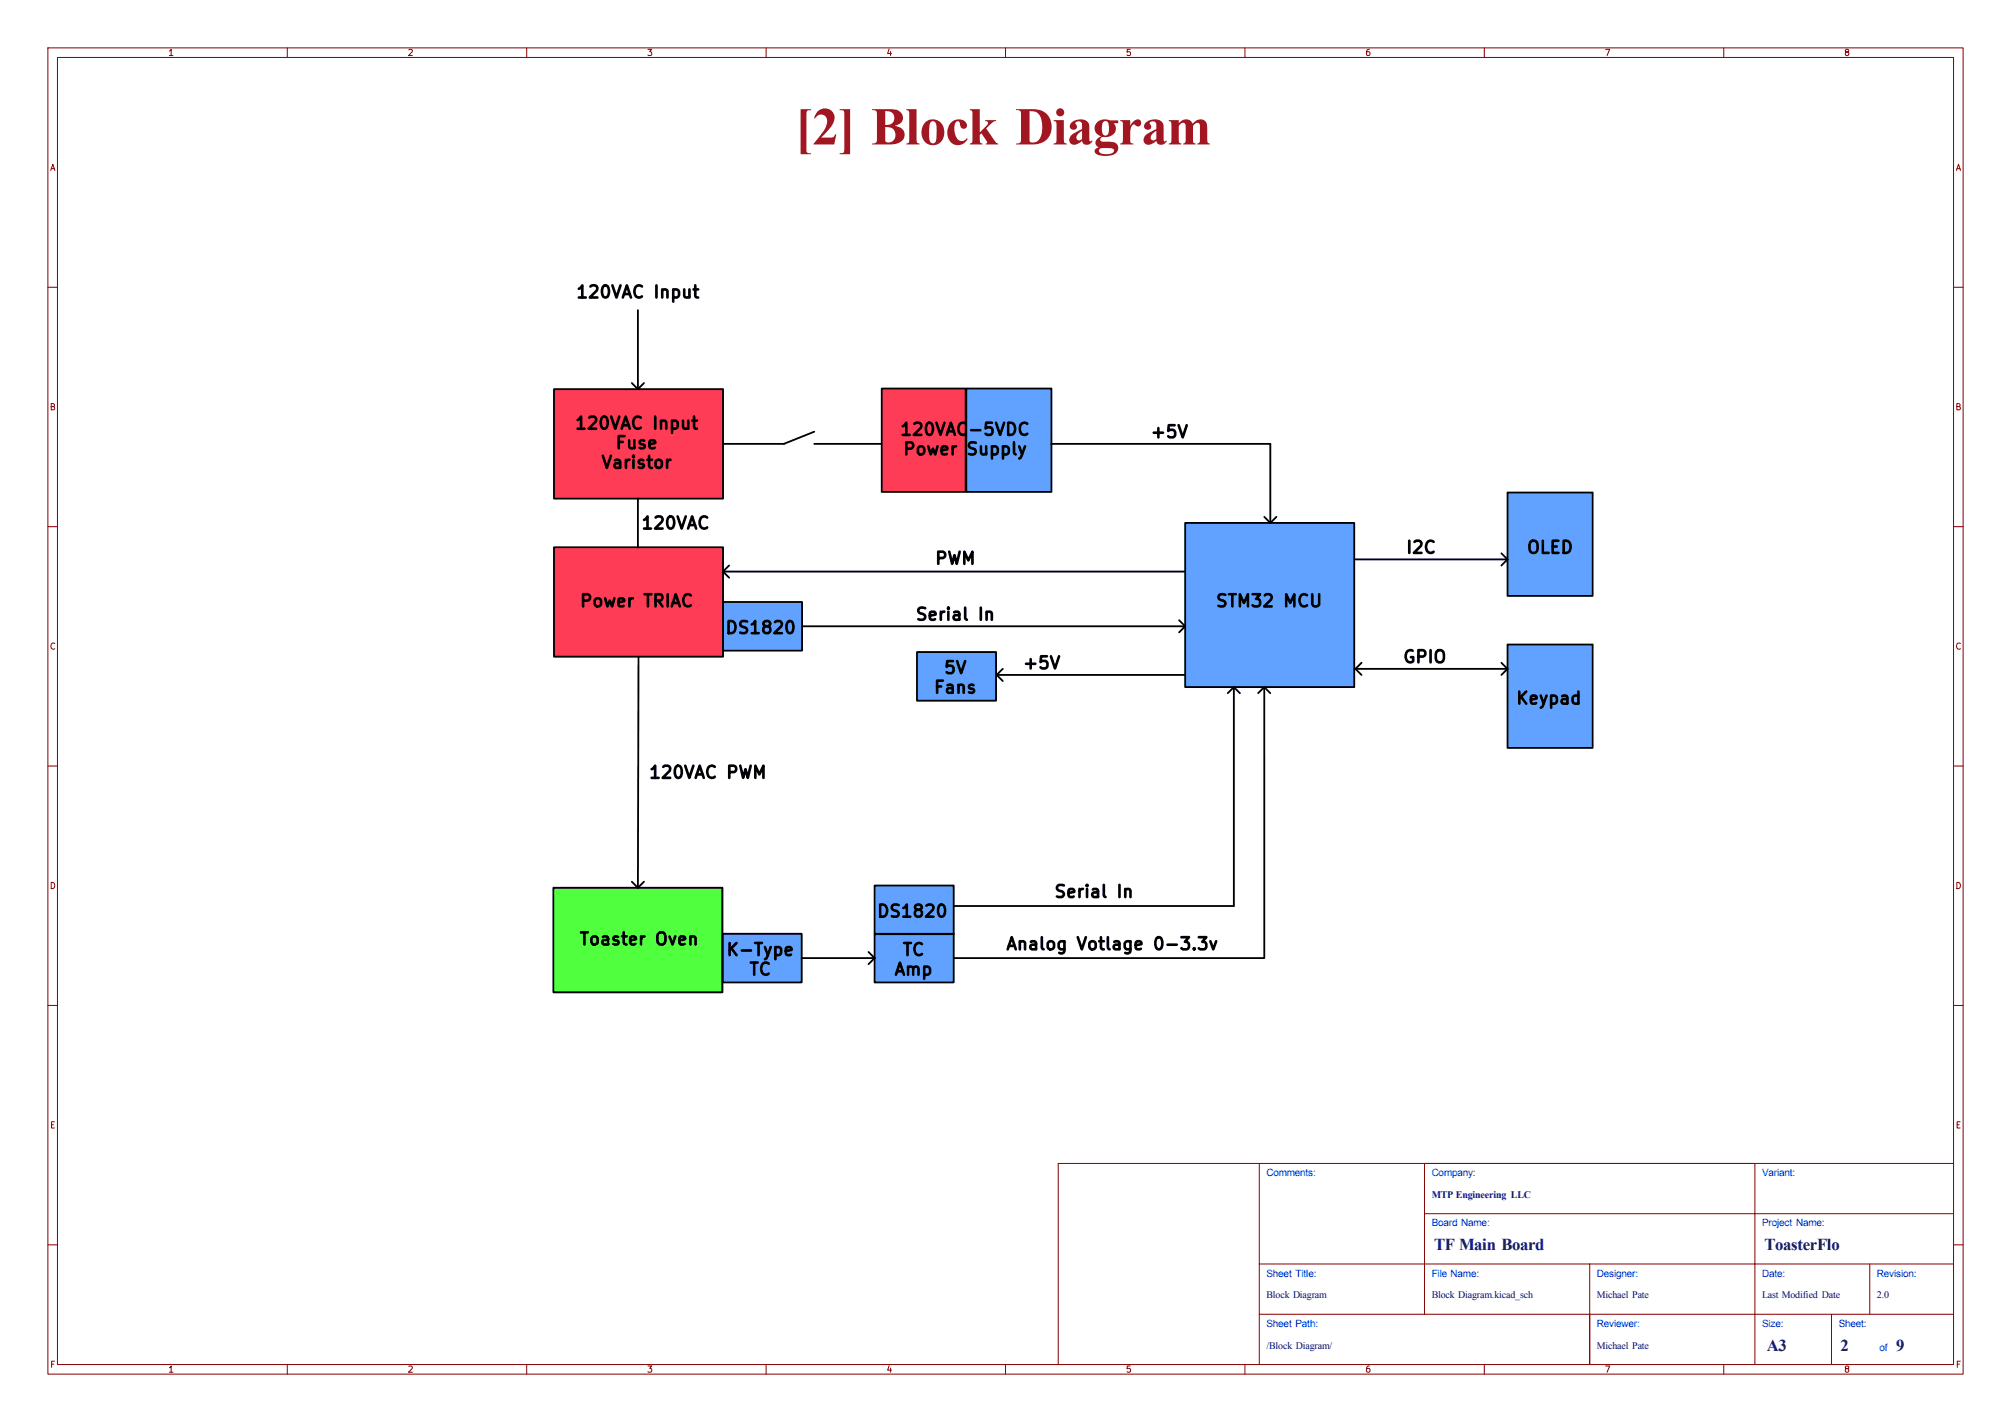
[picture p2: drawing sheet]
<svg xmlns="http://www.w3.org/2000/svg" width="420mm" height="297mm" viewBox="0 0 420 297" stroke-linecap="round" stroke-linejoin="round" font-family="sans-serif">
<g fill="none" stroke="#840000" stroke-width=".21">
<path d="M10 10h400v277h-400zM12 12h396v273h-396zM60 10v2M110 10v2M160 10v2M210 10v2M260 10v2M310 10v2M360 10v2M10 60h2M408 60h2M10 110h2"/>
<path d="M408 110h2M10 160h2M408 160h2M10 210h2M408 210h2M263 243v42M297.5 253.5h110.5M297.5 243v31.5M366.5 243v42M408 243h-187v42M10 260h2M263 274.5h145"/>
<path d="M263 264h145M332 264v21M382.5 274.5v10.5M390.5 264v10.5M408 260h2M60 285v2M110 285v2M160 285v2M210 285v2M260 285v2M310 285v2M360 285v2"/>
</g>
<path d="M150.9 195h16.5v10.2h-16.5z" fill="#61a1ff"/>
<path d="M115.6 185.4h35.3v21.9h-35.3z" fill="#50ff3d"/>
<path d="M201.8 81.2h17.8v21.5h-17.8z" fill="#61a1ff"/>
<path d="M115.7 114.3h35.3v22.9h-35.3z" fill="#ff3c56"/>
<g fill="#61a1ff">
<path d="M151 125.7h16.5v10.2h-16.5z"/>
<path d="M247.5 109.2h35.3v34.3h-35.3z"/>
<path d="M314.8 134.6h17.8v21.6h-17.8z"/>
<path d="M314.8 102.9h17.8v21.6h-17.8z"/>
<path d="M191.5 136.2h16.5v10.1h-16.5z"/>
<path d="M182.7 195h16.5v10.2h-16.5z"/>
<path d="M182.7 185h16.5v10.1h-16.5z"/>
</g>
<g fill="#ff3c56">
<path d="M184.1 81.2h17.6v21.5h-17.6z"/>
<path d="M115.7 81.3h35.3v22.8h-35.3z"/>
</g>
<g fill="none" stroke="#000" stroke-width=".38">
<path d="M133.2 64.8v16.5M115.7 81.3h35.3v22.8h-35.3zM132 80l1.2 1.3M134.5 80l-1.3 1.3M170.1 90.2l-6.4 2.5h-12.7M170.1 92.7h13.9M184.1 81.2h17.6v21.5h-17.6zM201.8 81.2h17.8v21.5h-17.8zM219.6 92.7h45.7v16.5M115.7 114.3h35.3v22.9h-35.3zM133.2 104.1v10.2M151 119.4h96.5"/>
<path d="M151 119.4l1.3 1.3M152.3 118.1l-1.3 1.3M247.5 109.2h35.3v34.3h-35.3zM264 108l1.3 1.2M266.6 108l-1.3 1.2M283.1 116.8h31.7M313.6 115.6l1.2 1.2M314.8 102.9h17.8v21.6h-17.8zM314.8 116.8l-1.2 1.3M133.3 137.2l-.1 48.2M151 125.7h16.5v10.2h-16.5zM167.5 130.8h80"/>
<path d="M191.5 136.2h16.5v10.1h-16.5zM209.4 139.7l-1.2 1.3M246.3 129.5l1.2 1.3M247.5 130.8l-1.2 1.3M283.1 139.7h31.7M283.1 139.7l1.3 1.3M284.4 138.4l-1.3 1.3M313.6 138.4l1.2 1.3M314.8 134.6h17.8v21.6h-17.8zM314.8 139.7l-1.2 1.3M208.2 141l1.2 1.2M208.2 141h39.3"/>
<path d="M257.7 143.5v45.7h-58.4M257.7 143.5l1.3 1.3M257.7 143.5l-1.3 1.3M264 143.5v56.5M264 143.5l1.3 1.3M264 143.5l-1.2 1.3M115.6 185.4h35.3v21.9h-35.3zM132 184.2l1.2 1.2M134.5 184.2l-1.3 1.2M150.9 195h16.5v10.2h-16.5zM181.4 198.8l1.3 1.3M182.7 185h16.5v10.1h-16.5z"/>
<path d="M182.7 195h16.5v10.2h-16.5zM167.4 200.1h15.3M182.7 200.1l-1.3 1.3M199.2 200.1h64.8"/>
</g>
<text font-size="11.1" fill="#a21622" x="166" y="30.2">[2] Block Diagram</text>
<g font-size="3.5" fill="#00007f">
<text x="299.5" y="261.1">TF Main Board</text>
<text x="368.5" y="261.1">ToasterFlo</text>
<text x="369" y="282.1">A3</text>
<text x="384.4" y="282.1">2</text>
<text x="396" y="282.1">9</text>
</g>
<g font-size="2.5">
<text x="120.1" y="62.9">120VAC Input</text>
<text x="119.9" y="90.3">120VAC Input</text>
<text x="128.4" y="94.4">Fuse</text>
<text x="187.8" y="91.6">120VAC-5VDC</text>
<text x="188.4" y="95.7">Power Supply</text>
<text x="240.1" y="92.1">+5V</text>
<text x="125.4" y="98.5">Varistor</text>
<text x="133.8" y="111.2">120VAC</text>
<text x="195.1" y="118.5">PWM</text>
<text x="293.5" y="116.2">I2C</text>
<text x="318.7" y="116.2">OLED</text>
<text x="120.9" y="127.4">Power TRIAC</text>
<text x="191" y="130.2">Serial In</text>
<text x="253.7" y="127.4">STM32 MCU</text>
<text x="151.3" y="133">DS1820</text>
<text x="197" y="141.4">5V</text>
<text x="213.4" y="140.4">+5V</text>
<text x="292.8" y="139.1">GPIO</text>
<text x="194.8" y="145.5">Fans</text>
<text x="316.4" y="147.7">Keypad</text>
<text x="135.4" y="163.2">120VAC PWM</text>
<text x="220" y="188.1">Serial In</text>
<text x="183" y="192.2">DS1820</text>
<text x="120.8" y="198">Toaster Oven</text>
<text x="151.5" y="200.3">K-Type</text>
<text x="188.3" y="200.3">TC</text>
<text x="210" y="199.1">Analog Votlage 0-3.3v</text>
<text x="156.3" y="204.4">TC</text>
<text x="186.6" y="204.4">Amp</text>
</g>
<g font-size="2.1" fill="#00f">
<text x="264.5" y="245.7">Comments:</text>
<text x="299" y="245.7">Company:</text>
<text x="368" y="245.7">Variant:</text>
<text x="299" y="256.2">Board Name:</text>
<text x="368" y="256.2">Project Name:</text>
<text x="264.5" y="266.7">Sheet Title:</text>
<text x="299" y="266.7">File Name:</text>
<text x="333.5" y="266.7">Designer:</text>
<text x="368" y="266.7">Date:</text>
<text x="392" y="266.7">Revision:</text>
<text x="264.5" y="277.2">Sheet Path:</text>
<text x="333.5" y="277.2">Reviewer:</text>
<text x="368" y="277.2">Size:</text>
<text x="384" y="277.2">Sheet:</text>
<text x="392.5" y="282.2">of</text>
</g>
<g font-size="2.1" fill="#00007f">
<text x="299" y="250.2">MTP Engineering LLC</text>
<text x="264.5" y="271.2">Block Diagram</text>
<text x="299" y="271.2">Block Diagram.kicad_sch</text>
<text x="333.5" y="271.2">Michael Pate</text>
<text x="368" y="271.2">Last Modified Date</text>
<text x="392" y="271.2">2.0</text>
<text x="264.5" y="281.7">/Block Diagram/</text>
<text x="333.5" y="281.7">Michael Pate</text>
</g>
<g font-size="1.3" fill="#840000">
<text x="35" y="12">1</text>
<text x="85" y="12">2</text>
<text x="135" y="12">3</text>
<text x="185" y="12">4</text>
<text x="235" y="12">5</text>
<text x="285" y="12">6</text>
<text x="335" y="12">7</text>
<text x="385" y="12">8</text>
<text x="10.3" y="36">A</text>
<text x="408.3" y="36">A</text>
<text x="10.3" y="86">B</text>
<text x="408.2" y="86">B</text>
<text x="10.3" y="136">C</text>
<text x="408.2" y="136">C</text>
<text x="10.3" y="186">D</text>
<text x="408.2" y="186">D</text>
<text x="10.3" y="236">E</text>
<text x="408.3" y="236">E</text>
<text x="10.3" y="286">F</text>
<text x="35" y="287">1</text>
<text x="85" y="287">2</text>
<text x="135" y="287">3</text>
<text x="185" y="287">4</text>
<text x="235" y="287">5</text>
<text x="285" y="287">6</text>
<text x="335" y="287">7</text>
<text x="385" y="287">8</text>
<text x="408.3" y="286">F</text>
</g>
</svg>
